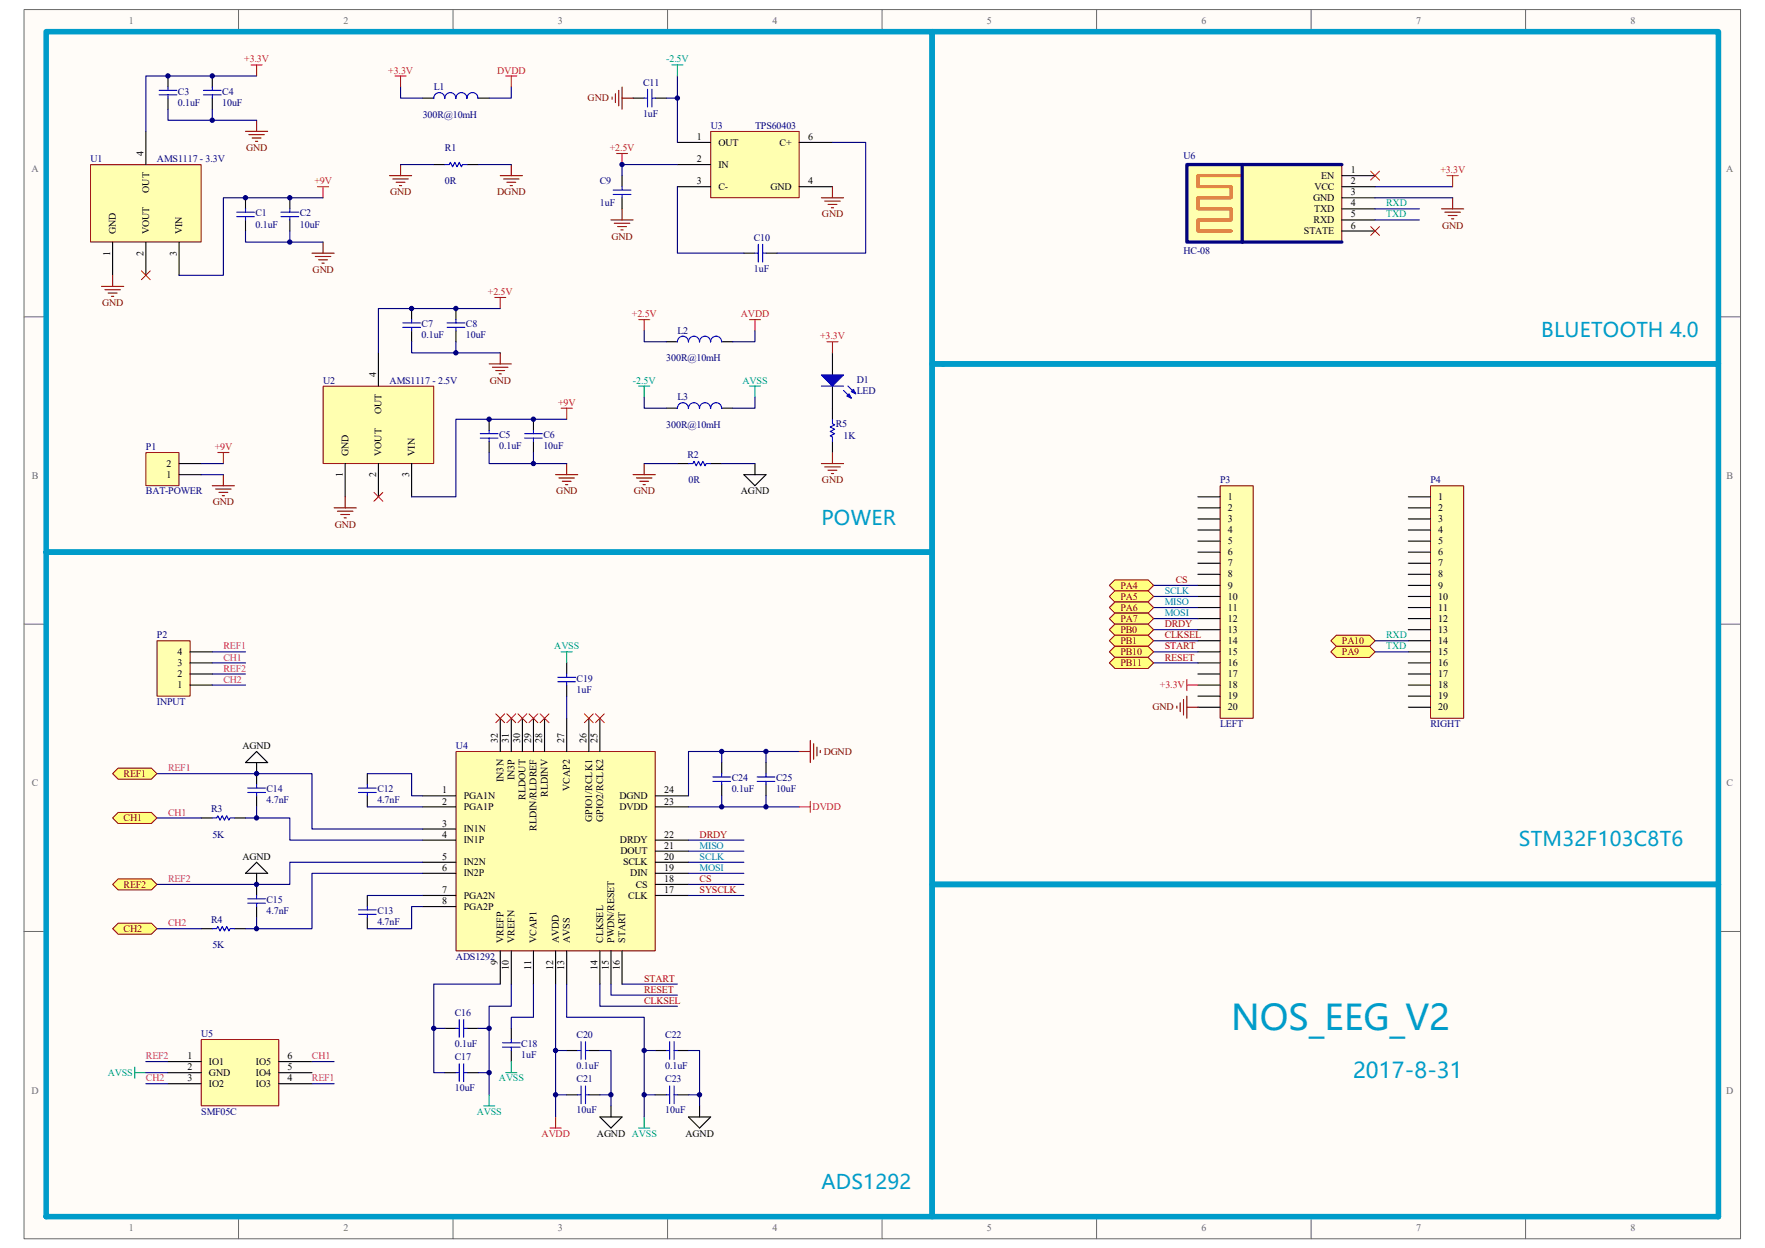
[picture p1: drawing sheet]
# Altium project NOS_EEG_V2.PrjPcb
1 sheet, 44 parts. Net scope: flat (ports and power ports of the same name join across sheets).
Board file: NOS_EEG_V2.PcbDoc

## Sheet NOS_EEG_V2.SchDoc
size A3; PageSetup: Record=PageOptions|CenterHorizontal=True|CenterVertical=True|PrintScale=0.73|XCorrection=1.00|YCorrection=1.00|PrintKind=0|BorderSize=5000000|LeftOffset=0|BottomOffset=0|Orientation=2|PaperLength=1000|PaperWidth=1000|Scale=100|PaperSource=7|PrintQuality=-4|MediaType=1|DitherType=10|PaperKind=A4|PrintScaleMode=1

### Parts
C1  value 0.1uF  [0603]  (hidden comment: Cap)
C2  value 10uF  [0603]  (hidden comment: Cap)
C3  value 0.1uF  [0603]  (hidden comment: Cap)
C4  value 10uF  [0603]  (hidden comment: Cap)
C5  value 0.1uF  [0603]  (hidden comment: Cap)
C6  value 10uF  [0603]  (hidden comment: Cap)
C7  value 0.1uF  [0603]  (hidden comment: Cap)
C8  value 10uF  [0603]  (hidden comment: Cap)
C9  value 1uF  [0603]  (hidden comment: Cap)
C10  value 1uF  [0603]  (hidden comment: Cap)
C11  value 1uF  [0603]  (hidden comment: Cap)
C12  value 4.7nF  [0603]  (hidden comment: Cap)
C13  value 4.7nF  [0603]  (hidden comment: Cap)
C14  value 4.7nF  [0603]  (hidden comment: Cap)
C15  value 4.7nF  [0603]  (hidden comment: Cap)
C16  value 0.1uF  [0603]  (hidden comment: Cap)
C17  value 10uF  [0603]  (hidden comment: Cap)
C18  value 1uF  [0603]  (hidden comment: Cap)
C19  value 1uF  [0603]  (hidden comment: Cap)
C20  value 0.1uF  [0603]  (hidden comment: Cap)
C21  value 10uF  [0603]  (hidden comment: Cap)
C22  value 0.1uF  [0603]  (hidden comment: Cap)
C23  value 10uF  [0603]  (hidden comment: Cap)
C24  value 0.1uF  [0603]  (hidden comment: Cap)
C25  value 10uF  [0603]  (hidden comment: Cap)
D1  LED  [0805]
L1  value 300R@10mH  [AXIAL0.4]  (hidden comment: Inductor)
L2  value 300R@10mH  [AXIAL0.4]  (hidden comment: Inductor)
L3  value 300R@10mH  [AXIAL0.4]  (hidden comment: Inductor)
P1  BAT-POWER  [HDR1X2]
P2  INPUT  [HDR1X4]
P3  LEFT  [HDR1X20]
P4  RIGHT  [HDR1X20]
R1  value 0R  [AXIAL-0.3]  (hidden comment: Res1)
R2  value 0R  [AXIAL-0.3]  (hidden comment: Res1)
R3  value 5K  [0603]  (hidden comment: Res1)
R4  value 5K  [0603]  (hidden comment: Res1)
R5  value 1K  [0603]  (hidden comment: Res1)
U1  AMS1117 - 3.3V  [SOT223]
U2  AMS1117 - 2.5V  [SOT223]
U3  TPS60403  [SOT23-5]
U4  ADS1292  [PBS32_M]
U5  SMF05C  [INF-SOT363_V]
U6  HC-08  [SIP6]

### Blocks framed on the sheet
POWER: C1-C11 D1 L1-L3 P1 R1 R2 R5 U1-U3
BLUETOOTH 4.0: U6
STM32F103C8T6: P3 P4
ADS1292: C12-C25 P2 R3 R4 U4 U5

### Ports
CH1, CH2, PA4, PA5, PA6, PA7, PA9, PA10, PB0, PB1, PB10, PB11, REF1, REF2

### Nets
+2.5V: C7.1 C8.1 C9.2 L2.1 U2.4(OUT) U3.2(IN)
+3.3V: C3.1 C4.1 D1.1(A) L1.1 P3.18 U1.4(OUT) U6.2(VCC)
+9V: C1.2 C2.2 C5.2 C6.2 P1.2 U1.3(VIN) U2.3(VIN)
-2.5V: C11.1 L3.1 U3.1(OUT)
AVDD: C20.2 C21.2 L2.2 U4.12(AVDD)
AVSS: C16.1 C17.1 C18.2 C19.1 C22.2 C23.2 L3.2 U4.10(VREFN) U4.13(AVSS) U5.2(GND)
DGND: C24.1 C25.1 R1.2 U4.24(DGND)
DVDD: C24.2 C25.2 L1.2 U4.23(DVDD)
GND: C1.1 C2.1 C3.2 C4.2 C5.1 C6.1 C7.2 C8.2 C9.1 C11.2 P1.1 P3.20 R1.1 R2.1 R5.1 U1.1(GND) U2.1(GND) U3.4(GND) U6.3(GND)
REF1: C14.2 C15.2 C20.1 C21.1 C22.1 C23.1 P2.2 P2.4 R2.2 U4.3(IN1N) U4.5(IN2N) U5.1(IO1) U5.4(IO3) ; port REF1, port REF2  [also labelled AGND, REF2]
CH1: P2.3 R3.1 U5.6(IO5) ; port CH1
CH2: P2.1 R4.1 U5.3(IO2) ; port CH2
CLKSEL: P3.14 U4.14(CLKSEL) ; port PB1
CS: P3.9 U4.18(CS) ; port PA4
DRDY: P3.13 U4.22(DRDY) ; port PB0
MISO: P3.11 U4.21(DOUT) ; port PA6
MOSI: P3.12 U4.19(DIN) ; port PA7
RESET: P3.16 U4.15(PWDN/RESET) ; port PB11
RXD: P4.14 U6.4(TXD) ; port PA10
SCLK: P3.10 U4.20(SCLK) ; port PA5
START: P3.15 U4.16(START) ; port PB10
SYSCLK: U4.17(CLK)
TXD: P4.15 U6.5(RXD) ; port PA9
NetC10_1: C10.1 U3.6(C+)
NetC10_2: C10.2 U3.3(C-)
NetC12_1: C12.1 U4.2(PGA1P)
NetC12_2: C12.2 U4.1(PGA1N)
NetC13_1: C13.1 U4.7(PGA2N)
NetC13_2: C13.2 U4.8(PGA2P)
NetC14_1: C14.1 R3.2 U4.4(IN1P)
NetC15_1: C15.1 R4.2 U4.6(IN2P)
NetC16_2: C16.2 C17.2 U4.9(VREFP)
NetC18_1: C18.1 U4.11(VCAP1)
NetC19_2: C19.2 U4.27(VCAP2)
NetD1_2: D1.2(K) R5.2

Not connected (* = marked no-connect by the designer): P3 1 2 3 4 5 6 7 8 17 19; P4 1 2 3 4 5 6 7 8 9 10 11 12 13 16 17 18 19 20; U1 2(VOUT)*; U2 2(VOUT)*; U4 25(GPIO2/RCLK2)* 26(GPIO1/RCLK1)* 28(RLDINV)* 29(RLDIN/RLDREF)* 30(RLDOUT)* 31(IN3P)* 32(IN3N)*; U5 5(IO4); U6 1(EN)* 6(STATE)*

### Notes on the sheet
- NOS_EEG_V2
- 2017-8-31
